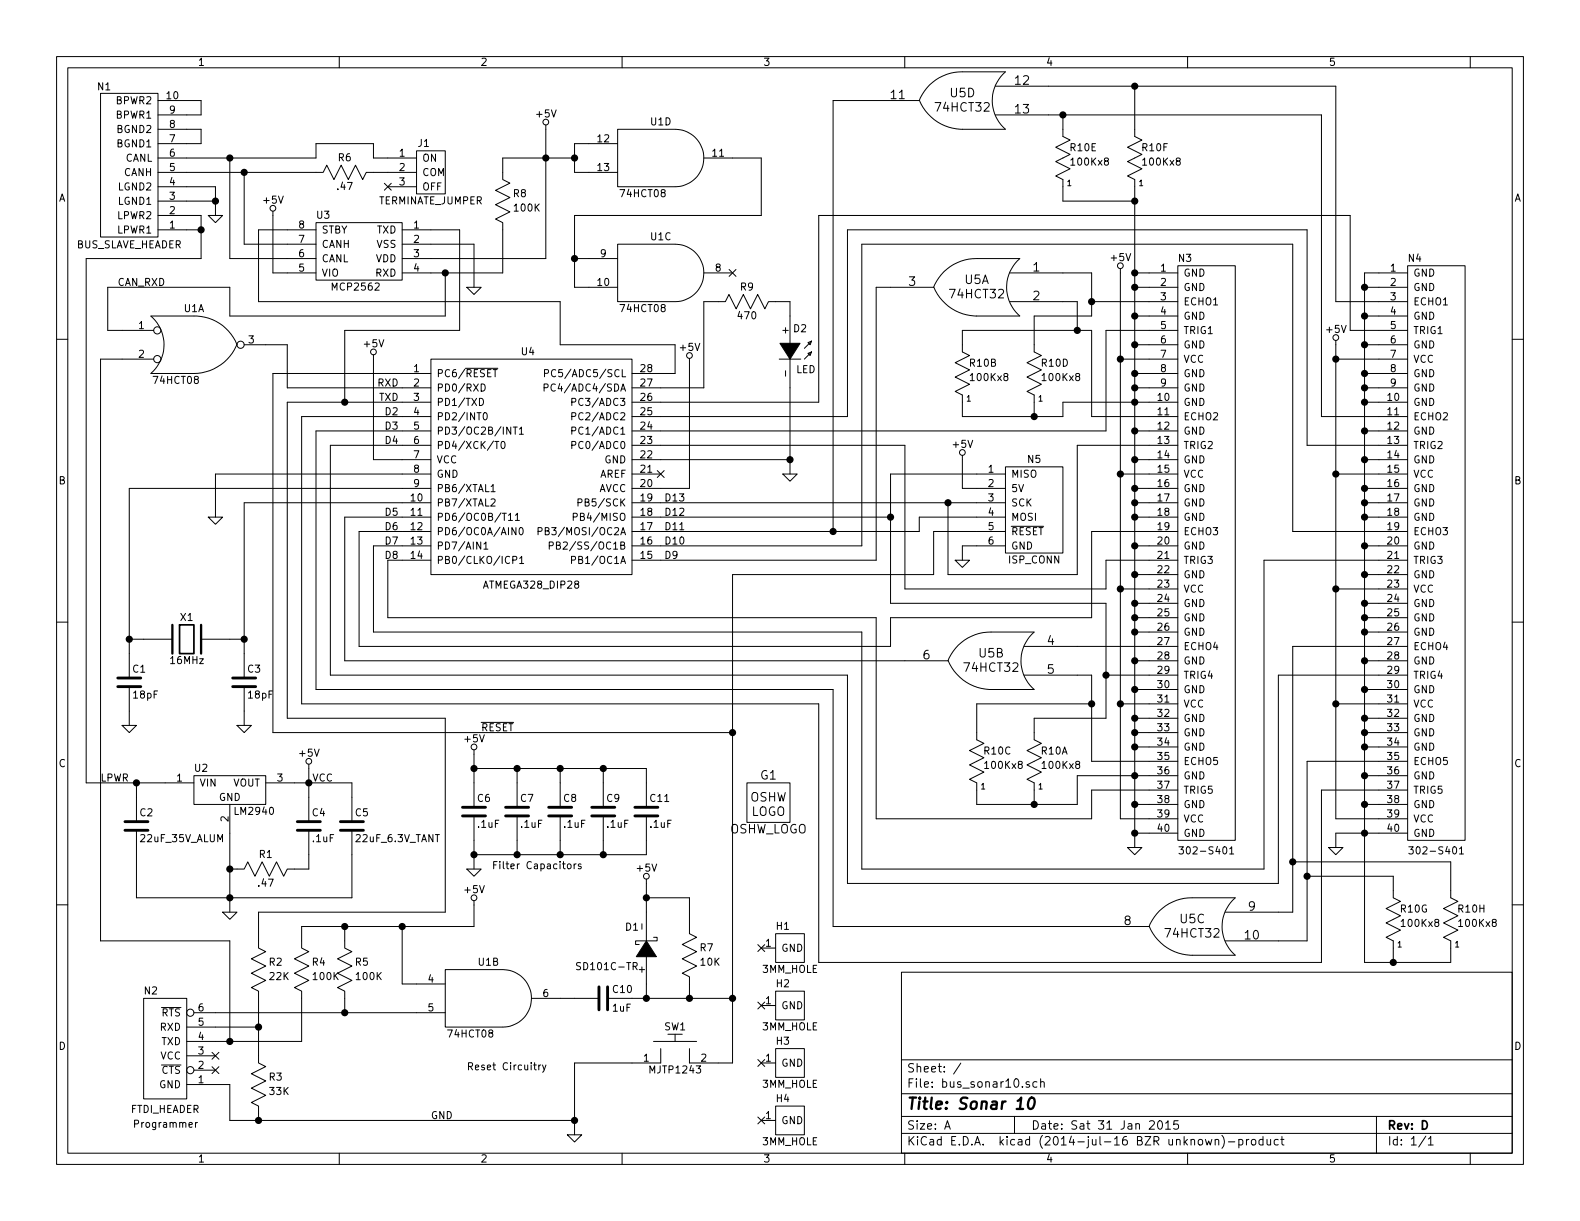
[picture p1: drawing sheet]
EESchema Schematic File Version 2
LIBS:bus_sonar10
LIBS:power
LIBS:device
LIBS:transistors
LIBS:conn
LIBS:linear
LIBS:regul
LIBS:74xx
LIBS:cmos4000
LIBS:adc-dac
LIBS:memory
LIBS:xilinx
LIBS:special
LIBS:microcontrollers
LIBS:dsp
LIBS:microchip
LIBS:analog_switches
LIBS:motorola
LIBS:texas
LIBS:intel
LIBS:audio
LIBS:interface
LIBS:digital-audio
LIBS:philips
LIBS:display
LIBS:cypress
LIBS:siliconi
LIBS:opto
LIBS:atmel
LIBS:contrib
LIBS:valves
LIBS:bus_sonar10-cache
EELAYER 25 0
EELAYER END
$Descr A 11000 8500
encoding utf-8
Sheet 1 1
Title "Sonar 10"
Date "Sat 31 Jan 2015"
Rev "D"
Comp ""
Comment1 ""
Comment2 ""
Comment3 ""
Comment4 ""
$EndDescr
$Comp
L 3MM_HOLE H1
U 1 1
P 5500 6600
F 0 "H1" H 5450 6750 50  0000 C CNN
F 1 "3MM_HOLE" H 5500 6450 50  0000 C CNN
F 2 "bus_sonar10:MountingHole_3mm" H 5500 6600 60  0001 C CNN
F 3 "" H 5500 6600 60  0000 C CNN
	1    5500 6600
	1    0    0    -1  
$EndComp
Text Label 4625 3500 0    50   ~ 0
D13
Text Label 4625 3600 0    50   ~ 0
D12
Text Label 4625 3700 0    50   ~ 0
D11
Text Label 4625 3800 0    50   ~ 0
D10
Text Label 2775 3900 2    50   ~ 0
D8
Text Label 2775 3800 2    50   ~ 0
D7
Text Label 2775 3700 2    50   ~ 0
D6
Text Label 2775 3600 2    50   ~ 0
D5
Text Label 2775 3100 2    50   ~ 0
D4
Text Label 2775 2900 2    50   ~ 0
D2
$Comp
L OSHW_LOGO G1
U 1 1
P 5350 5600
F 0 "G1" H 5350 5800 60  0000 C CNN
F 1 "OSHW_LOGO" H 5350 5425 60  0000 C CNN
F 2 "bus_sonar10:OSHW_LOGO_400mil" H 5350 5600 60  0001 C CNN
F 3 "" H 5350 5600 60  0000 C CNN
	1    5350 5600
	1    0    0    -1  
$EndComp
$Comp
L ATMEGA328_DIP28 U4
U 1 1
P 3700 3250
F 0 "U4" H 3675 4050 50  0000 C CNN
F 1 "ATMEGA328_DIP28" H 3700 2425 50  0000 C CNN
F 2 "bus_sonar10:DIP-28__300" H 3700 3250 60  0001 C CNN
F 3 "" H 3700 3250 60  0000 C CNN
	1    3700 3250
	1    0    0    -1  
$EndComp
$Comp
L BUS_SLAVE_HEADER N1
U 1 1
P 900 1150
F 0 "N1" H 725 600 50  0000 C CNN
F 1 "BUS_SLAVE_HEADER" H 900 1700 50  0000 C CNN
F 2 "bus_sonar10:Pin_Header_Straight_2x05_Shrouded" H 900 1150 60  0001 C CNN
F 3 "" H 900 1150 60  0000 C CNN
	1    900  1150
	1    0    0    1   
$EndComp
$Comp
L MCP2562 U3
U 1 1
P 2500 1800
F 0 "U3" H 2250 2100 50  0000 C CNN
F 1 "MCP2562" H 2475 1600 50  0000 C CNN
F 2 "bus_sonar10:DIP-8__300" H 2550 1800 60  0001 C CNN
F 3 "" H 2550 1800 60  0000 C CNN
	1    2500 1800
	1    0    0    -1  
$EndComp
$Comp
L SCHOTTKY_DIODE_VERT D1
U 1 1
P 4500 6600
F 0 "D1" H 4600 6450 50  0000 C CNN
F 1 "SD101C-TR" H 4775 6725 50  0000 C CNN
F 2 "bus_sonar10:Diode_DO-41_SOD81_Horizontal_RM10" H 4500 6600 60  0001 C CNN
F 3 "" H 4500 6600 60  0000 C CNN
	1    4500 6600
	-1   0    0    1   
$EndComp
$Comp
L TERMINATE_JUMPER J1
U 1 1
P 3000 1200
F 0 "J1" H 3050 1400 50  0000 C CNN
F 1 "TERMINATE_JUMPER" H 3000 1000 50  0000 C CNN
F 2 "bus_sonar10:Pin_Header_Straight_1x03" H 3000 1200 60  0001 C CNN
F 3 "" H 3000 1200 60  0000 C CNN
	1    3000 1200
	-1   0    0    -1  
$EndComp
$Comp
L FTDI_HEADER N2
U 1 1
P 1150 7500
F 0 "N2" H 1050 8100 50  0000 C CNN
F 1 "FTDI_HEADER" H 1150 7275 50  0000 C CNN
F 2 "bus_sonar10:Pin_Header_Straight_1x06" H 1150 7500 60  0001 C CNN
F 3 "" H 1150 7500 60  0000 C CNN
	1    1150 7500
	1    0    0    -1  
$EndComp
$Comp
L R_HORIZ R6
U 1 1
P 2400 1200
F 0 "R6" H 2400 1300 50  0000 C CNN
F 1 ".47" H 2400 1100 50  0000 C CNN
F 2 "bus_sonar10:Resistor_Horizontal_400" H 2425 1200 60  0001 C CNN
F 3 "" H 2425 1200 60  0000 C CNN
	1    2400 1200
	1    0    0    -1  
$EndComp
NoConn ~ 2700 1300
$Comp
L 74X08 U1
U 1 2
P 1350 2400
F 0 "U1" H 1350 2650 50  0000 C CNN
F 1 "74HCT08" H 1225 2150 50  0000 C CNN
F 2 "bus_sonar10:DIP-14__300" H 1350 2400 60  0001 C CNN
F 3 "" H 1350 2400 60  0000 C CNN
	1    1350 2400
	1    0    0    -1  
$EndComp
$Comp
L VOLTAGE_REGULATOR U2
U 1 1
P 1600 5500
F 0 "U2" H 1400 5650 50  0000 C CNN
F 1 "LM2940" H 1625 5350 50  0000 L CNN
F 2 "bus_sonar10:TO-220_Neutral123_Horizontal_LargePads" H 1600 5550 60  0001 C CNN
F 3 "" H 1600 5550 60  0000 C CNN
	1    1600 5500
	1    0    0    -1  
$EndComp
$Comp
L C_VERT C2
U 1 1
P 950 5750
F 0 "C2" H 970 5840 50  0000 L CNN
F 1 "22uF_35V_ALUM" H 970 5660 50  0000 L CNN
F 2 "bus_sonar10:Capacitor4x3RM2-5_RevB" H 988 5600 30  0001 C CNN
F 3 "" H 950 5750 60  0000 C CNN
	1    950  5750
	1    0    0    -1  
$EndComp
$Comp
L R_HORIZ R1
U 1 1
P 1850 6050
F 0 "R1" H 1850 6150 50  0000 C CNN
F 1 ".47" H 1850 5950 50  0000 C CNN
F 2 "bus_sonar10:Resistor_Horizontal_400" H 1875 6050 60  0001 C CNN
F 3 "" H 1875 6050 60  0000 C CNN
	1    1850 6050
	1    0    0    -1  
$EndComp
$Comp
L C_VERT C4
U 1 1
P 2150 5750
F 0 "C4" H 2170 5840 50  0000 L CNN
F 1 ".1uF" H 2170 5660 50  0000 L CNN
F 2 "bus_sonar10:Capacitor3MMDiscRM2.5" H 2188 5600 30  0001 C CNN
F 3 "" H 2150 5750 60  0000 C CNN
	1    2150 5750
	1    0    0    -1  
$EndComp
$Comp
L C_VERT C5
U 1 1
P 2450 5750
F 0 "C5" H 2470 5840 50  0000 L CNN
F 1 "22uF_6.3V_TANT" H 2470 5660 50  0000 L CNN
F 2 "bus_sonar10:Capacitor4x3RM2-5_RevB" H 2488 5600 30  0001 C CNN
F 3 "" H 2450 5750 60  0000 C CNN
	1    2450 5750
	1    0    0    -1  
$EndComp
$Comp
L CRYSTAL X1
U 1 1
P 1300 4450
F 0 "X1" H 1300 4600 50  0000 C CNN
F 1 "16MHz" H 1300 4300 50  0000 C CNN
F 2 "bus_sonar10:Crystal_HC49-U_Vertical" H 1300 4450 60  0001 C CNN
F 3 "" H 1300 4450 60  0000 C CNN
	1    1300 4450
	1    0    0    -1  
$EndComp
$Comp
L C_VERT C1
U 1 1
P 900 4750
F 0 "C1" H 920 4840 50  0000 L CNN
F 1 "18pF" H 920 4660 50  0000 L CNN
F 2 "bus_sonar10:Capacitor3MMDiscRM2.5" H 938 4600 30  0001 C CNN
F 3 "" H 900 4750 60  0000 C CNN
	1    900  4750
	1    0    0    -1  
$EndComp
$Comp
L C_VERT C3
U 1 1
P 1700 4750
F 0 "C3" H 1720 4840 50  0000 L CNN
F 1 "18pF" H 1720 4660 50  0000 L CNN
F 2 "bus_sonar10:Capacitor3MMDiscRM2.5" H 1738 4600 30  0001 C CNN
F 3 "" H 1700 4750 60  0000 C CNN
	1    1700 4750
	1    0    0    -1  
$EndComp
$Comp
L R_VERT R2
U 1 1
P 1800 6750
F 0 "R2" H 1870 6800 50  0000 L CNN
F 1 "22K" H 1870 6700 50  0000 L CNN
F 2 "bus_sonar10:Resistor_Horizontal_400" H 1800 6800 60  0001 C CNN
F 3 "" H 1800 6800 60  0000 C CNN
	1    1800 6750
	1    0    0    -1  
$EndComp
$Comp
L R_VERT R4
U 1 1
P 2100 6750
F 0 "R4" H 2170 6800 50  0000 L CNN
F 1 "100K" H 2170 6700 50  0000 L CNN
F 2 "bus_sonar10:Resistor_Horizontal_400" H 2100 6800 60  0001 C CNN
F 3 "" H 2100 6800 60  0000 C CNN
	1    2100 6750
	1    0    0    -1  
$EndComp
$Comp
L R_VERT R5
U 1 1
P 2400 6750
F 0 "R5" H 2470 6800 50  0000 L CNN
F 1 "100K" H 2470 6700 50  0000 L CNN
F 2 "bus_sonar10:Resistor_Horizontal_400" H 2400 6800 60  0001 C CNN
F 3 "" H 2400 6800 60  0000 C CNN
	1    2400 6750
	1    0    0    -1  
$EndComp
NoConn ~ 1500 7350
NoConn ~ 1500 7450
$Comp
L 74X08 U1
U 2 1
P 3400 6950
F 0 "U1" H 3400 7200 50  0000 C CNN
F 1 "74HCT08" H 3275 6700 50  0000 C CNN
F 2 "bus_sonar10:DIP-14__300" H 3400 6950 60  0001 C CNN
F 3 "" H 3400 6950 60  0000 C CNN
	2    3400 6950
	1    0    0    -1  
$EndComp
$Comp
L C_HORIZ C10
U 1 1
P 4200 6950
F 0 "C10" H 4260 7010 50  0000 L CNN
F 1 "1uF" H 4260 6880 50  0000 L CNN
F 2 "bus_sonar10:Capacitor3MMDiscRM2.5" H 4238 6800 30  0001 C CNN
F 3 "" H 4200 6950 60  0000 C CNN
	1    4200 6950
	1    0    0    -1  
$EndComp
$Comp
L R_VERT R7
U 1 1
P 4800 6650
F 0 "R7" H 4870 6700 50  0000 L CNN
F 1 "10K" H 4870 6600 50  0000 L CNN
F 2 "bus_sonar10:Resistor_Horizontal_400" H 4800 6700 60  0001 C CNN
F 3 "" H 4800 6700 60  0000 C CNN
	1    4800 6650
	1    0    0    -1  
$EndComp
$Comp
L 2_LEAD_PUSH_BUTTON SW1
U 1 1
P 4700 7400
F 0 "SW1" H 4700 7650 50  0000 C CNN
F 1 "MJTP1243" H 4700 7350 50  0000 C CNN
F 2 "bus_sonar10:Button_6.5MM" H 4700 7400 60  0001 C CNN
F 3 "" H 4700 7400 60  0000 C CNN
	1    4700 7400
	1    0    0    -1  
$EndComp
$Comp
L 3MM_HOLE H2
U 1 1
P 5500 7000
F 0 "H2" H 5450 7150 50  0000 C CNN
F 1 "3MM_HOLE" H 5500 6850 50  0000 C CNN
F 2 "bus_sonar10:MountingHole_3mm" H 5500 7000 60  0001 C CNN
F 3 "" H 5500 7000 60  0000 C CNN
	1    5500 7000
	1    0    0    -1  
$EndComp
$Comp
L 3MM_HOLE H3
U 1 1
P 5500 7400
F 0 "H3" H 5450 7550 50  0000 C CNN
F 1 "3MM_HOLE" H 5500 7250 50  0000 C CNN
F 2 "bus_sonar10:MountingHole_3mm" H 5500 7400 60  0001 C CNN
F 3 "" H 5500 7400 60  0000 C CNN
	1    5500 7400
	1    0    0    -1  
$EndComp
$Comp
L 3MM_HOLE H4
U 1 1
P 5500 7800
F 0 "H4" H 5450 7950 50  0000 C CNN
F 1 "3MM_HOLE" H 5500 7650 50  0000 C CNN
F 2 "bus_sonar10:MountingHole_3mm" H 5500 7800 60  0001 C CNN
F 3 "" H 5500 7800 60  0000 C CNN
	1    5500 7800
	1    0    0    -1  
$EndComp
Text Label 2175 5450 0    50   ~ 0
VCC
$Comp
L +5V #PWR01
U 1 1
P 2150 5350
F 0 "#PWR01" H 2150 5440 20  0001 C CNN
F 1 "+5V" H 2150 5455 50  0000 C CNN
F 2 "" H 2150 5350 60  0000 C CNN
F 3 "" H 2150 5350 60  0000 C CNN
	1    2150 5350
	1    0    0    -1  
$EndComp
$Comp
L GND #PWR02
U 1 1
P 1600 6350
F 0 "#PWR02" H 1600 6350 30  0001 C CNN
F 1 "GND" H 1600 6280 30  0001 C CNN
F 2 "" H 1600 6350 60  0000 C CNN
F 3 "" H 1600 6350 60  0000 C CNN
	1    1600 6350
	1    0    0    -1  
$EndComp
$Comp
L GND #PWR03
U 1 1
P 1500 1500
F 0 "#PWR03" H 1500 1500 30  0001 C CNN
F 1 "GND" H 1500 1430 30  0001 C CNN
F 2 "" H 1500 1500 60  0000 C CNN
F 3 "" H 1500 1500 60  0000 C CNN
	1    1500 1500
	1    0    0    -1  
$EndComp
$Comp
L +5V #PWR04
U 1 1
P 4500 6150
F 0 "#PWR04" H 4500 6240 20  0001 C CNN
F 1 "+5V" H 4500 6255 50  0000 C CNN
F 2 "" H 4500 6150 60  0000 C CNN
F 3 "" H 4500 6150 60  0000 C CNN
	1    4500 6150
	1    0    0    -1  
$EndComp
$Comp
L +5V #PWR05
U 1 1
P 3300 6300
F 0 "#PWR05" H 3300 6390 20  0001 C CNN
F 1 "+5V" H 3300 6405 50  0000 C CNN
F 2 "" H 3300 6300 60  0000 C CNN
F 3 "" H 3300 6300 60  0000 C CNN
	1    3300 6300
	1    0    0    -1  
$EndComp
$Comp
L GND #PWR06
U 1 1
P 4000 7900
F 0 "#PWR06" H 4000 7900 30  0001 C CNN
F 1 "GND" H 4000 7830 30  0001 C CNN
F 2 "" H 4000 7900 60  0000 C CNN
F 3 "" H 4000 7900 60  0000 C CNN
	1    4000 7900
	1    0    0    -1  
$EndComp
$Comp
L GND #PWR07
U 1 1
P 1700 5050
F 0 "#PWR07" H 1700 5050 30  0001 C CNN
F 1 "GND" H 1700 4980 30  0001 C CNN
F 2 "" H 1700 5050 60  0000 C CNN
F 3 "" H 1700 5050 60  0000 C CNN
	1    1700 5050
	1    0    0    -1  
$EndComp
$Comp
L +5V #PWR08
U 1 1
P 4800 2525
F 0 "#PWR08" H 4800 2615 20  0001 C CNN
F 1 "+5V" H 4800 2630 50  0000 C CNN
F 2 "" H 4800 2525 60  0000 C CNN
F 3 "" H 4800 2525 60  0000 C CNN
	1    4800 2525
	1    0    0    -1  
$EndComp
$Comp
L GND #PWR09
U 1 1
P 5500 3300
F 0 "#PWR09" H 5500 3300 30  0001 C CNN
F 1 "GND" H 5500 3230 30  0001 C CNN
F 2 "" H 5500 3300 60  0000 C CNN
F 3 "" H 5500 3300 60  0000 C CNN
	1    5500 3300
	1    0    0    -1  
$EndComp
$Comp
L GND #PWR010
U 1 1
P 900 5050
F 0 "#PWR010" H 900 5050 30  0001 C CNN
F 1 "GND" H 900 4980 30  0001 C CNN
F 2 "" H 900 5050 60  0000 C CNN
F 3 "" H 900 5050 60  0000 C CNN
	1    900  5050
	1    0    0    -1  
$EndComp
$Comp
L +5V #PWR011
U 1 1
P 2600 2500
F 0 "#PWR011" H 2600 2590 20  0001 C CNN
F 1 "+5V" H 2600 2605 50  0000 C CNN
F 2 "" H 2600 2500 60  0000 C CNN
F 3 "" H 2600 2500 60  0000 C CNN
	1    2600 2500
	1    0    0    -1  
$EndComp
$Comp
L +5V #PWR012
U 1 1
P 3800 900
F 0 "#PWR012" H 3800 990 20  0001 C CNN
F 1 "+5V" H 3800 1005 50  0000 C CNN
F 2 "" H 3800 900 60  0000 C CNN
F 3 "" H 3800 900 60  0000 C CNN
	1    3800 900 
	1    0    0    -1  
$EndComp
$Comp
L GND #PWR013
U 1 1
P 3300 2000
F 0 "#PWR013" H 3300 2000 30  0001 C CNN
F 1 "GND" H 3300 1930 30  0001 C CNN
F 2 "" H 3300 2000 60  0000 C CNN
F 3 "" H 3300 2000 60  0000 C CNN
	1    3300 2000
	1    0    0    -1  
$EndComp
$Comp
L +5V #PWR014
U 1 1
P 1900 1500
F 0 "#PWR014" H 1900 1590 20  0001 C CNN
F 1 "+5V" H 1900 1605 50  0000 C CNN
F 2 "" H 1900 1500 60  0000 C CNN
F 3 "" H 1900 1500 60  0000 C CNN
	1    1900 1500
	1    0    0    -1  
$EndComp
Text Label 3350 5100 0    50   ~ 0
~RESET
Text Label 3000 7800 0    50   ~ 0
GND
Text Label 2775 2700 2    50   ~ 0
RXD
Text Label 2775 2800 2    50   ~ 0
TXD
$Comp
L C_VERT C6
U 1 1
P 3300 5650
F 0 "C6" H 3320 5740 50  0000 L CNN
F 1 ".1uF" H 3320 5560 50  0000 L CNN
F 2 "bus_sonar10:Capacitor3MMDiscRM2.5" H 3338 5500 30  0001 C CNN
F 3 "" H 3300 5650 60  0000 C CNN
	1    3300 5650
	1    0    0    -1  
$EndComp
$Comp
L C_VERT C7
U 1 1
P 3600 5650
F 0 "C7" H 3620 5740 50  0000 L CNN
F 1 ".1uF" H 3620 5560 50  0000 L CNN
F 2 "bus_sonar10:Capacitor3MMDiscRM2.5" H 3638 5500 30  0001 C CNN
F 3 "" H 3600 5650 60  0000 C CNN
	1    3600 5650
	1    0    0    -1  
$EndComp
$Comp
L C_VERT C8
U 1 1
P 3900 5650
F 0 "C8" H 3920 5740 50  0000 L CNN
F 1 ".1uF" H 3920 5560 50  0000 L CNN
F 2 "bus_sonar10:Capacitor3MMDiscRM2.5" H 3938 5500 30  0001 C CNN
F 3 "" H 3900 5650 60  0000 C CNN
	1    3900 5650
	1    0    0    -1  
$EndComp
$Comp
L C_VERT C9
U 1 1
P 4200 5650
F 0 "C9" H 4220 5740 50  0000 L CNN
F 1 ".1uF" H 4220 5560 50  0000 L CNN
F 2 "bus_sonar10:Capacitor3MMDiscRM2.5" H 4238 5500 30  0001 C CNN
F 3 "" H 4200 5650 60  0000 C CNN
	1    4200 5650
	1    0    0    -1  
$EndComp
$Comp
L +5V #PWR015
U 1 1
P 3300 5250
F 0 "#PWR015" H 3300 5340 20  0001 C CNN
F 1 "+5V" H 3300 5355 50  0000 C CNN
F 2 "" H 3300 5250 60  0000 C CNN
F 3 "" H 3300 5250 60  0000 C CNN
	1    3300 5250
	1    0    0    -1  
$EndComp
$Comp
L GND #PWR016
U 1 1
P 3300 6050
F 0 "#PWR016" H 3300 6050 30  0001 C CNN
F 1 "GND" H 3300 5980 30  0001 C CNN
F 2 "" H 3300 6050 60  0000 C CNN
F 3 "" H 3300 6050 60  0000 C CNN
	1    3300 6050
	1    0    0    -1  
$EndComp
Text Notes 3425 6050 0    50   ~ 0
Filter Capacitors
Text Notes 3250 7450 0    50   ~ 0
Reset Circuitry
Text Notes 925  7850 0    50   ~ 0
Programmer
Text Label 700  5450 0    50   ~ 0
LPWR
Text Label 2775 3000 2    50   ~ 0
D3
$Comp
L GND #PWR017
U 1 1
P 1500 3600
F 0 "#PWR017" H 1500 3600 30  0001 C CNN
F 1 "GND" H 1500 3530 30  0001 C CNN
F 2 "" H 1500 3600 60  0000 C CNN
F 3 "" H 1500 3600 60  0000 C CNN
	1    1500 3600
	1    0    0    -1  
$EndComp
Text Label 4625 3900 0    50   ~ 0
D9
$Comp
L SONAR_40_CONNECTOR N3
U 1 1
P 8400 3850
F 0 "N3" H 8250 5900 50  0000 C CNN
F 1 "302-S401" H 8400 1775 50  0000 C CNN
F 2 "bus_sonar10:Pin_Header_Straight_2x20_Shrouded" H 8350 4250 60  0001 C CNN
F 3 "" H 8350 4250 60  0000 C CNN
	1    8400 3850
	1    0    0    -1  
$EndComp
$Comp
L SONAR_40_CONNECTOR N4
U 1 1
P 10000 3850
F 0 "N4" H 9850 5900 50  0000 C CNN
F 1 "302-S401" H 10000 1775 50  0000 C CNN
F 2 "bus_sonar10:Pin_Header_Straight_2x20_Shrouded" H 9950 4250 60  0001 C CNN
F 3 "" H 9950 4250 60  0000 C CNN
	1    10000 3850
	1    0    0    -1  
$EndComp
$Comp
L 74LS32 U5
U 3 1
P 8300 6450
F 0 "U5" H 8300 6500 60  0000 C CNN
F 1 "74HCT32" H 8300 6400 60  0000 C CNN
F 2 "bus_sonar10:DIP-14__300" H 8300 6450 60  0001 C CNN
F 3 "" H 8300 6450 60  0000 C CNN
	3    8300 6450
	-1   0    0    -1  
$EndComp
$Comp
L 74LS32 U5
U 1 1
P 6800 2000
F 0 "U5" H 6800 2050 60  0000 C CNN
F 1 "74HCT32" H 6800 1950 60  0000 C CNN
F 2 "bus_sonar10:DIP-14__300" H 6800 2000 60  0001 C CNN
F 3 "" H 6800 2000 60  0000 C CNN
	1    6800 2000
	-1   0    0    -1  
$EndComp
$Comp
L 74LS32 U5
U 4 1
P 6700 700
F 0 "U5" H 6700 750 60  0000 C CNN
F 1 "74HCT32" H 6700 650 60  0000 C CNN
F 2 "bus_sonar10:DIP-14__300" H 6700 700 60  0001 C CNN
F 3 "" H 6700 700 60  0000 C CNN
	4    6700 700 
	-1   0    0    -1  
$EndComp
$Comp
L GND #PWR018
U 1 1
P 9300 5900
F 0 "#PWR018" H 9300 5900 30  0001 C CNN
F 1 "GND" H 9300 5830 30  0001 C CNN
F 2 "" H 9300 5900 60  0000 C CNN
F 3 "" H 9300 5900 60  0000 C CNN
	1    9300 5900
	1    0    0    -1  
$EndComp
$Comp
L GND #PWR019
U 1 1
P 7900 5900
F 0 "#PWR019" H 7900 5900 30  0001 C CNN
F 1 "GND" H 7900 5830 30  0001 C CNN
F 2 "" H 7900 5900 60  0000 C CNN
F 3 "" H 7900 5900 60  0000 C CNN
	1    7900 5900
	1    0    0    -1  
$EndComp
NoConn ~ 4600 3300
$Comp
L +5V #PWR020
U 1 1
P 7800 1900
F 0 "#PWR020" H 7800 1990 20  0001 C CNN
F 1 "+5V" H 7800 2005 50  0000 C CNN
F 2 "" H 7800 1900 60  0000 C CNN
F 3 "" H 7800 1900 60  0000 C CNN
	1    7800 1900
	1    0    0    -1  
$EndComp
$Comp
L +5V #PWR021
U 1 1
P 9300 2400
F 0 "#PWR021" H 9300 2490 20  0001 C CNN
F 1 "+5V" H 9300 2505 50  0000 C CNN
F 2 "" H 9300 2400 60  0000 C CNN
F 3 "" H 9300 2400 60  0000 C CNN
	1    9300 2400
	1    0    0    -1  
$EndComp
$Comp
L R_VERT R3
U 1 1
P 1800 7550
F 0 "R3" H 1870 7600 50  0000 L CNN
F 1 "33K" H 1870 7500 50  0000 L CNN
F 2 "bus_sonar10:Resistor_Horizontal_400" H 1800 7600 60  0001 C CNN
F 3 "" H 1800 7600 60  0000 C CNN
	1    1800 7550
	1    0    0    -1  
$EndComp
$Comp
L C_VERT C11
U 1 1
P 4500 5650
F 0 "C11" H 4520 5740 50  0000 L CNN
F 1 ".1uF" H 4520 5560 50  0000 L CNN
F 2 "bus_sonar10:Capacitor3MMDiscRM2.5" H 4538 5500 30  0001 C CNN
F 3 "" H 4500 5650 60  0000 C CNN
	1    4500 5650
	1    0    0    -1  
$EndComp
$Comp
L R_VERT R8
U 1 1
P 3500 1400
F 0 "R8" H 3570 1450 50  0000 L CNN
F 1 "100K" H 3570 1350 50  0000 L CNN
F 2 "bus_sonar10:Resistor_Horizontal_400" H 3500 1450 60  0001 C CNN
F 3 "" H 3500 1450 60  0000 C CNN
	1    3500 1400
	1    0    0    -1  
$EndComp
$Comp
L 74X08 U1
U 4 1
P 4600 1100
F 0 "U1" H 4600 1350 50  0000 C CNN
F 1 "74HCT08" H 4475 850 50  0000 C CNN
F 2 "bus_sonar10:DIP-14__300" H 4600 1100 60  0001 C CNN
F 3 "" H 4600 1100 60  0000 C CNN
	4    4600 1100
	1    0    0    -1  
$EndComp
$Comp
L 74X08 U1
U 3 1
P 4600 1900
F 0 "U1" H 4600 2150 50  0000 C CNN
F 1 "74HCT08" H 4475 1650 50  0000 C CNN
F 2 "bus_sonar10:DIP-14__300" H 4600 1900 60  0001 C CNN
F 3 "" H 4600 1900 60  0000 C CNN
	3    4600 1900
	1    0    0    -1  
$EndComp
NoConn ~ 5100 1900
$Comp
L R_HORIZ R9
U 1 1
P 5200 2100
F 0 "R9" H 5200 2200 50  0000 C CNN
F 1 "470" H 5200 2000 50  0000 C CNN
F 2 "bus_sonar10:Resistor_Horizontal_400" H 5225 2100 60  0001 C CNN
F 3 "" H 5225 2100 60  0000 C CNN
	1    5200 2100
	1    0    0    -1  
$EndComp
$Comp
L LED D2
U 1 1
P 5500 2450
F 0 "D2" H 5570 2610 50  0000 C CNN
F 1 "LED" H 5610 2325 50  0000 C CNN
F 2 "bus_sonar10:T1_LED" H 5500 2450 60  0001 C CNN
F 3 "" H 5500 2450 60  0000 C CNN
	1    5500 2450
	1    0    0    -1  
$EndComp
Text Label 1150 2000 2    50   ~ 0
CAN_RXD
$Comp
L R_VERT_SIP9 R10
U 7 1
P 9700 6400
F 0 "R10" H 9745 6470 50  0000 L CNN
F 1 "100Kx8" H 9745 6370 50  0000 L CNN
F 2 "bus_sonar10:Pin_Header_Straight_1x09" H 9700 6400 50  0001 C CNN
F 3 "" H 9700 6400 50  0000 C CNN
	7    9700 6400
	1    0    0    -1  
$EndComp
$Comp
L R_VERT_SIP9 R10
U 8 1
P 10100 6400
F 0 "R10" H 10145 6470 50  0000 L CNN
F 1 "100Kx8" H 10145 6370 50  0000 L CNN
F 2 "bus_sonar10:Pin_Header_Straight_1x09" H 10100 6400 50  0001 C CNN
F 3 "" H 10100 6400 50  0000 C CNN
	8    10100 6400
	1    0    0    -1  
$EndComp
$Comp
L R_VERT_SIP9 R10
U 1 1
P 7200 5300
F 0 "R10" H 7245 5370 50  0000 L CNN
F 1 "100Kx8" H 7245 5270 50  0000 L CNN
F 2 "bus_sonar10:Pin_Header_Straight_1x09" H 7200 5300 50  0001 C CNN
F 3 "" H 7200 5300 50  0000 C CNN
	1    7200 5300
	1    0    0    -1  
$EndComp
$Comp
L R_VERT_SIP9 R10
U 3 1
P 6800 5300
F 0 "R10" H 6845 5370 50  0000 L CNN
F 1 "100Kx8" H 6845 5270 50  0000 L CNN
F 2 "bus_sonar10:Pin_Header_Straight_1x09" H 6800 5300 50  0001 C CNN
F 3 "" H 6800 5300 50  0000 C CNN
	3    6800 5300
	1    0    0    -1  
$EndComp
$Comp
L R_VERT_SIP9 R10
U 5 1
P 7400 1100
F 0 "R10" H 7445 1170 50  0000 L CNN
F 1 "100Kx8" H 7445 1070 50  0000 L CNN
F 2 "bus_sonar10:Pin_Header_Straight_1x09" H 7400 1100 50  0001 C CNN
F 3 "" H 7400 1100 50  0000 C CNN
	5    7400 1100
	1    0    0    -1  
$EndComp
$Comp
L R_VERT_SIP9 R10
U 6 1
P 7900 1100
F 0 "R10" H 7945 1170 50  0000 L CNN
F 1 "100Kx8" H 7945 1070 50  0000 L CNN
F 2 "bus_sonar10:Pin_Header_Straight_1x09" H 7900 1100 50  0001 C CNN
F 3 "" H 7900 1100 50  0000 C CNN
	6    7900 1100
	1    0    0    -1  
$EndComp
$Comp
L R_VERT_SIP9 R10
U 2 1
P 6700 2600
F 0 "R10" H 6745 2670 50  0000 L CNN
F 1 "100Kx8" H 6745 2570 50  0000 L CNN
F 2 "bus_sonar10:Pin_Header_Straight_1x09" H 6700 2600 50  0001 C CNN
F 3 "" H 6700 2600 50  0000 C CNN
	2    6700 2600
	1    0    0    -1  
$EndComp
$Comp
L R_VERT_SIP9 R10
U 4 1
P 7200 2600
F 0 "R10" H 7245 2670 50  0000 L CNN
F 1 "100Kx8" H 7245 2570 50  0000 L CNN
F 2 "bus_sonar10:Pin_Header_Straight_1x09" H 7200 2600 50  0001 C CNN
F 3 "" H 7200 2600 50  0000 C CNN
	4    7200 2600
	1    0    0    -1  
$EndComp
Connection ~ 950  5450
Wire Wire Line
	600  5450 1150 5450
Wire Wire Line
	950  5550 950  5450
Wire Wire Line
	950  6250 950  5950
Connection ~ 1600 6050
Wire Wire Line
	2450 6250 2450 5950
Wire Wire Line
	1600 5800 1600 6350
Wire Wire Line
	1600 6050 1650 6050
Wire Wire Line
	2150 6050 2150 5950
Wire Wire Line
	2050 6050 2150 6050
Connection ~ 2150 5450
Wire Wire Line
	2450 5450 2450 5550
Wire Wire Line
	2000 2400 1850 2400
Wire Wire Line
	2000 2700 2000 2400
Wire Wire Line
	2800 2700 2000 2700
Wire Wire Line
	750  2300 850  2300
Wire Wire Line
	2200 3000 2800 3000
Wire Wire Line
	2200 4800 2200 3000
Wire Wire Line
	7700 3000 4600 3000
Wire Wire Line
	2600 3800 2600 4400
Wire Wire Line
	2800 3800 2600 3800
Wire Wire Line
	2000 2800 2800 2800
Connection ~ 1400 1600
Wire Wire Line
	600  1800 600  5450
Wire Wire Line
	1400 1800 600  1800
Wire Wire Line
	2700 3900 2800 3900
Wire Wire Line
	2700 4300 2700 3900
Wire Wire Line
	2700 4300 6100 4300
Connection ~ 1500 1400
Wire Wire Line
	2000 1900 1900 1900
Wire Wire Line
	3800 1800 3000 1800
Wire Wire Line
	3800 900  3800 1800
Wire Wire Line
	3300 1700 3000 1700
Connection ~ 1600 1100
Wire Wire Line
	1600 1800 1600 1100
Wire Wire Line
	2000 1800 1600 1800
Connection ~ 1700 1200
Wire Wire Line
	1700 1200 1700 1700
Wire Wire Line
	1700 1700 2000 1700
Wire Wire Line
	1300 1200 2200 1200
Wire Wire Line
	2700 1200 2600 1200
Wire Wire Line
	2200 1000 2600 1000
Wire Wire Line
	2200 1100 2200 1000
Wire Wire Line
	1300 1100 2200 1100
Wire Wire Line
	1500 1300 1300 1300
Wire Wire Line
	1300 1400 1500 1400
Wire Wire Line
	1400 1500 1300 1500
Wire Wire Line
	1400 1500 1400 1800
Wire Wire Line
	1300 1600 1400 1600
Wire Wire Line
	2800 3500 1700 3500
Wire Wire Line
	1700 3500 1700 4550
Wire Wire Line
	1700 4450 1600 4450
Wire Wire Line
	1000 4450 900  4450
Wire Wire Line
	900  3400 900  4550
Wire Wire Line
	900  3400 2800 3400
Connection ~ 900  4450
Connection ~ 1700 4450
Wire Wire Line
	900  4950 900  5050
Wire Wire Line
	1700 4950 1700 5050
Wire Wire Line
	4600 3200 5500 3200
Wire Wire Line
	4600 3400 4800 3400
Wire Wire Line
	2600 3200 2800 3200
Wire Wire Line
	1600 7250 1600 6550
Wire Wire Line
	1600 6550 700  6550
Wire Wire Line
	700  6550 700  2500
Wire Wire Line
	700  2500 850  2500
Wire Wire Line
	2100 6550 2100 6450
Wire Wire Line
	2400 6550 2400 6450
Connection ~ 2400 6450
Wire Wire Line
	1800 6950 1800 7350
Wire Wire Line
	1800 7750 1800 7800
Connection ~ 1800 7800
Wire Wire Line
	1500 7550 1600 7550
Wire Wire Line
	1600 7550 1600 7800
Wire Wire Line
	1500 7050 2900 7050
Connection ~ 2400 7050
Wire Wire Line
	2800 6850 2900 6850
Wire Wire Line
	2800 2600 1900 2600
Wire Wire Line
	1900 2600 1900 5100
Wire Wire Line
	1900 5100 5100 5100
Wire Wire Line
	2000 2800 2000 5000
Wire Wire Line
	2000 5000 3100 5000
Wire Wire Line
	3100 5000 3100 6350
Wire Wire Line
	3100 6350 1800 6350
Connection ~ 2400 2800
Wire Wire Line
	1800 6350 1800 6550
Wire Wire Line
	1500 7250 2100 7250
Wire Wire Line
	1500 7150 1800 7150
Connection ~ 1800 7150
Connection ~ 1600 7250
Wire Wire Line
	4500 6150 4500 6350
Wire Wire Line
	5100 6950 4400 6950
Wire Wire Line
	4500 6950 4500 6850
Wire Wire Line
	4800 6950 4800 6850
Connection ~ 4500 6950
Wire Wire Line
	4800 6250 4800 6450
Connection ~ 4500 6250
Wire Wire Line
	3900 6950 4000 6950
Wire Wire Line
	5100 4000 5100 7400
Connection ~ 4800 6950
Wire Wire Line
	5100 7400 5000 7400
Connection ~ 5100 6950
Wire Wire Line
	4400 7400 4000 7400
Connection ~ 1600 6250
Wire Wire Line
	1500 1300 1500 1500
Wire Wire Line
	2150 5350 2150 5550
Wire Wire Line
	2050 5450 2450 5450
Wire Wire Line
	950  6250 2450 6250
Wire Wire Line
	4500 6250 4800 6250
Wire Wire Line
	2100 6450 3300 6450
Connection ~ 2800 6450
Wire Wire Line
	4000 7400 4000 7900
Connection ~ 4000 7800
Wire Wire Line
	4800 3400 4800 2525
Wire Wire Line
	5500 2700 5500 3300
Wire Wire Line
	2600 3200 2600 2500
Wire Wire Line
	1900 1900 1900 1500
Wire Wire Line
	3300 2000 3300 1700
Wire Wire Line
	2000 1600 1800 1600
Wire Wire Line
	1800 1600 1800 2100
Wire Wire Line
	3300 5250 3300 5450
Wire Wire Line
	3300 5350 4500 5350
Wire Wire Line
	4200 5350 4200 5450
Connection ~ 3300 5350
Wire Wire Line
	3900 5450 3900 5350
Connection ~ 3900 5350
Wire Wire Line
	3600 5450 3600 5350
Connection ~ 3600 5350
Wire Wire Line
	3300 5850 3300 6050
Wire Wire Line
	3300 5950 4500 5950
Wire Wire Line
	4200 5950 4200 5850
Connection ~ 3300 5950
Wire Wire Line
	3900 5850 3900 5950
Connection ~ 3900 5950
Wire Wire Line
	3600 5850 3600 5950
Connection ~ 3600 5950
Wire Wire Line
	2800 2900 2100 2900
Wire Wire Line
	2100 2900 2100 4900
Wire Wire Line
	2100 4900 5700 4900
Wire Wire Line
	2800 3100 2300 3100
Wire Wire Line
	2300 3100 2300 4700
Wire Wire Line
	2300 4700 5900 4700
Wire Wire Line
	2200 4800 5800 4800
Wire Wire Line
	2800 3700 2500 3700
Wire Wire Line
	2500 3700 2500 4500
Wire Wire Line
	2800 3600 2400 3600
Wire Wire Line
	2400 3600 2400 4600
Wire Wire Line
	2800 3300 1500 3300
Wire Wire Line
	1500 3300 1500 3600
Wire Wire Line
	9600 5300 9100 5300
Wire Wire Line
	9100 5300 9100 6550
Wire Wire Line
	9100 6550 8900 6550
Wire Wire Line
	9600 4500 9000 4500
Wire Wire Line
	9000 4500 9000 6350
Wire Wire Line
	9000 6350 8900 6350
Wire Wire Line
	9600 2100 9300 2100
Wire Wire Line
	9300 600  9300 2100
Wire Wire Line
	7300 600  9300 600 
Wire Wire Line
	9600 2900 9200 2900
Wire Wire Line
	9200 800  9200 2900
Wire Wire Line
	7300 800  9200 800 
Wire Wire Line
	9600 1900 9500 1900
Wire Wire Line
	9300 5800 9600 5800
Wire Wire Line
	9600 2000 9500 2000
Connection ~ 9500 2000
Wire Wire Line
	9500 2200 9600 2200
Connection ~ 9500 2200
Wire Wire Line
	9500 2400 9600 2400
Connection ~ 9500 2400
Wire Wire Line
	9500 2600 9600 2600
Connection ~ 9500 2600
Wire Wire Line
	9500 2700 9600 2700
Connection ~ 9500 2700
Wire Wire Line
	9500 2800 9600 2800
Connection ~ 9500 2800
Wire Wire Line
	9500 3000 9600 3000
Connection ~ 9500 3000
Wire Wire Line
	9500 3200 9600 3200
Connection ~ 9500 3200
Wire Wire Line
	9500 3400 9600 3400
Connection ~ 9500 3400
Wire Wire Line
	9500 3500 9600 3500
Connection ~ 9500 3500
Wire Wire Line
	9500 3600 9600 3600
Connection ~ 9500 3600
Wire Wire Line
	9500 3800 9600 3800
Connection ~ 9500 3800
Wire Wire Line
	9500 4000 9600 4000
Connection ~ 9500 4000
Wire Wire Line
	9500 4200 9600 4200
Connection ~ 9500 4200
Wire Wire Line
	9500 4300 9600 4300
Connection ~ 9500 4300
Wire Wire Line
	9500 4600 9600 4600
Connection ~ 9500 4600
Wire Wire Line
	9500 4800 9600 4800
Connection ~ 9500 4800
Wire Wire Line
	9500 5000 9600 5000
Connection ~ 9500 5000
Wire Wire Line
	9500 5100 9600 5100
Connection ~ 9500 5100
Wire Wire Line
	9500 5200 9600 5200
Connection ~ 9500 5200
Wire Wire Line
	9500 5400 9600 5400
Connection ~ 9500 5400
Wire Wire Line
	9500 5600 9600 5600
Connection ~ 9500 5600
Wire Wire Line
	9300 5700 9600 5700
Wire Wire Line
	9300 2500 9600 2500
Wire Wire Line
	9300 3300 9600 3300
Connection ~ 9300 3300
Wire Wire Line
	9300 4100 9600 4100
Connection ~ 9300 4100
Connection ~ 9300 4900
Wire Wire Line
	9600 2300 9400 2300
Wire Wire Line
	9400 2300 9400 1500
Wire Wire Line
	9400 1500 5700 1500
Wire Wire Line
	9600 3100 9100 3100
Wire Wire Line
	9100 3100 9100 1600
Wire Wire Line
	9100 1600 5900 1600
Wire Wire Line
	9600 3700 9000 3700
Wire Wire Line
	9000 3700 9000 1700
Wire Wire Line
	9600 5500 9200 5500
Wire Wire Line
	9200 6700 5700 6700
Wire Wire Line
	9600 4700 8900 4700
Wire Wire Line
	8900 4700 8900 6150
Wire Wire Line
	8900 6150 5900 6150
Wire Wire Line
	9600 3900 8800 3900
Wire Wire Line
	8800 3900 8800 6050
Wire Wire Line
	8800 6050 6000 6050
Connection ~ 9500 5800
Wire Wire Line
	7900 5800 8000 5800
Wire Wire Line
	7900 1300 7900 5900
Wire Wire Line
	7900 1900 8000 1900
Wire Wire Line
	8000 2000 7900 2000
Connection ~ 7900 2000
Wire Wire Line
	8000 2200 7900 2200
Connection ~ 7900 2200
Wire Wire Line
	8000 2400 7900 2400
Connection ~ 7900 2400
Wire Wire Line
	8000 2600 7900 2600
Connection ~ 7900 2600
Wire Wire Line
	8000 2700 7900 2700
Connection ~ 7900 2700
Wire Wire Line
	7400 2800 8000 2800
Connection ~ 7900 2800
Wire Wire Line
	8000 3000 7900 3000
Connection ~ 7900 3000
Wire Wire Line
	8000 3200 7900 3200
Connection ~ 7900 3200
Wire Wire Line
	8000 3400 7900 3400
Connection ~ 7900 3400
Wire Wire Line
	8000 3500 7900 3500
Connection ~ 7900 3500
Wire Wire Line
	8000 3600 7900 3600
Connection ~ 7900 3600
Wire Wire Line
	8000 3800 7900 3800
Connection ~ 7900 3800
Wire Wire Line
	8000 4000 7900 4000
Connection ~ 7900 4000
Wire Wire Line
	8000 4200 7900 4200
Connection ~ 7900 4200
Wire Wire Line
	8000 4300 7900 4300
Connection ~ 7900 4300
Wire Wire Line
	8000 4400 7900 4400
Connection ~ 7900 4400
Wire Wire Line
	8000 4600 7900 4600
Connection ~ 7900 4600
Wire Wire Line
	8000 4800 7900 4800
Connection ~ 7900 4800
Wire Wire Line
	8000 5000 7900 5000
Connection ~ 7900 5000
Wire Wire Line
	8000 5100 7900 5100
Connection ~ 7900 5100
Wire Wire Line
	8000 5200 7900 5200
Connection ~ 7900 5200
Wire Wire Line
	7500 5400 8000 5400
Connection ~ 7900 5400
Wire Wire Line
	8000 5600 7900 5600
Connection ~ 7900 5600
Wire Wire Line
	7800 5700 8000 5700
Wire Wire Line
	7800 1900 7800 5700
Wire Wire Line
	7800 2500 8000 2500
Wire Wire Line
	8000 3300 7800 3300
Connection ~ 7800 3300
Wire Wire Line
	8000 4100 7800 4100
Connection ~ 7800 4100
Wire Wire Line
	8000 4900 7800 4900
Connection ~ 7800 4900
Connection ~ 7900 5800
Wire Wire Line
	6100 700  5800 700 
Wire Wire Line
	6200 3600 4600 3600
Wire Wire Line
	9000 1700 6000 1700
Wire Wire Line
	5800 6450 7700 6450
Wire Wire Line
	5800 4800 5800 6450
Wire Wire Line
	7600 2900 8000 2900
Wire Wire Line
	7500 2100 7500 2300
Wire Wire Line
	7500 2100 7400 2100
Wire Wire Line
	6200 2000 6100 2000
Wire Wire Line
	6100 2000 6100 3900
Wire Wire Line
	8000 4500 7500 4500
Wire Wire Line
	7500 4700 7600 4700
Wire Wire Line
	7600 4700 7600 5300
Wire Wire Line
	7600 5300 8000 5300
Wire Wire Line
	2400 4600 6300 4600
Wire Wire Line
	7600 4300 7600 3700
Wire Wire Line
	7600 3700 8000 3700
Wire Wire Line
	5700 6700 5700 4900
Wire Wire Line
	5900 6150 5900 4700
Wire Wire Line
	6100 4300 6100 5700
Wire Wire Line
	8000 4700 7700 4700
Wire Wire Line
	8000 3100 7500 3100
Wire Wire Line
	7500 3100 7500 4000
Wire Wire Line
	8000 2300 7700 2300
Wire Wire Line
	7700 2300 7700 3000
Wire Wire Line
	4600 2900 5900 2900
Connection ~ 7800 2500
Wire Wire Line
	9300 2400 9300 5700
Wire Wire Line
	9500 4400 9600 4400
Connection ~ 9500 4400
Wire Wire Line
	7700 4200 7700 5000
Wire Wire Line
	6200 4200 7700 4200
Wire Wire Line
	6200 3300 6200 4200
Wire Wire Line
	6100 3900 4600 3900
Wire Wire Line
	6000 1700 6000 3800
Wire Wire Line
	6000 3800 4600 3800
Wire Wire Line
	5800 700  5800 3700
Wire Wire Line
	4600 3700 6400 3700
Wire Wire Line
	6000 6050 6000 4400
Wire Wire Line
	6000 4400 2600 4400
Wire Wire Line
	6300 4100 6300 3100
Wire Wire Line
	6300 3100 4600 3100
Wire Wire Line
	5900 2900 5900 1600
Wire Wire Line
	5700 1500 5700 2800
Wire Wire Line
	5700 2800 4600 2800
Wire Wire Line
	1300 1000 1400 1000
Wire Wire Line
	1400 1000 1400 900 
Wire Wire Line
	1400 900  1300 900 
Wire Wire Line
	1300 800  1400 800 
Wire Wire Line
	1400 800  1400 700 
Wire Wire Line
	1400 700  1300 700 
Wire Wire Line
	2400 7050 2400 6950
Wire Wire Line
	2100 7250 2100 6950
Wire Wire Line
	4500 5350 4500 5450
Connection ~ 4200 5350
Wire Wire Line
	4500 5950 4500 5850
Connection ~ 4200 5950
Wire Wire Line
	3100 1900 3100 2200
Wire Wire Line
	3100 2200 1600 2200
Wire Wire Line
	1600 2200 1600 2000
Wire Wire Line
	1600 2000 750  2000
Wire Wire Line
	750  2000 750  2300
Wire Wire Line
	3200 2300 2400 2300
Wire Wire Line
	2400 2300 2400 2800
Wire Wire Line
	3200 1600 3200 2300
Wire Wire Line
	3500 1100 4000 1100
Wire Wire Line
	3500 1100 3500 1200
Connection ~ 3800 1100
Wire Wire Line
	3500 1900 3500 1600
Wire Wire Line
	3000 1600 3200 1600
Connection ~ 3100 1900
Wire Wire Line
	5100 1100 5300 1100
Wire Wire Line
	5300 1100 5300 1500
Wire Wire Line
	5300 1500 4000 1500
Wire Wire Line
	4000 1500 4000 2000
Wire Wire Line
	4000 1800 4100 1800
Wire Wire Line
	4000 2000 4100 2000
Connection ~ 4000 1800
Wire Wire Line
	4100 1000 4000 1000
Wire Wire Line
	4000 1000 4000 1200
Wire Wire Line
	4000 1200 4100 1200
Connection ~ 4000 1100
Wire Wire Line
	2700 1100 2600 1100
Wire Wire Line
	2600 1100 2600 1000
Wire Wire Line
	4600 2600 4700 2600
Wire Wire Line
	4700 2600 4700 2400
Wire Wire Line
	4700 2400 3900 2400
Wire Wire Line
	3900 2400 3900 2100
Wire Wire Line
	3900 2100 1800 2100
Wire Wire Line
	4600 2700 4900 2700
Wire Wire Line
	4900 2700 4900 2100
Wire Wire Line
	4900 2100 5000 2100
Connection ~ 5500 3200
Wire Wire Line
	5500 2200 5500 2100
Wire Wire Line
	5500 2100 5400 2100
Wire Wire Line
	3000 1900 3500 1900
Wire Wire Line
	10100 6700 10100 6600
Wire Wire Line
	9700 6700 9700 6600
Wire Wire Line
	9700 6200 9700 6100
Wire Wire Line
	10100 6200 10100 6000
Connection ~ 9700 6700
Wire Wire Line
	8000 5500 7600 5500
Wire Wire Line
	7600 5500 7600 5700
Wire Wire Line
	7600 5700 6100 5700
Wire Wire Line
	6800 4900 7600 4900
Connection ~ 7600 4900
Wire Wire Line
	7700 5000 7200 5000
Connection ~ 7700 4700
Wire Wire Line
	6800 5500 6800 5600
Wire Wire Line
	6800 5600 7500 5600
Wire Wire Line
	7500 5600 7500 5400
Wire Wire Line
	7200 5500 7200 5600
Connection ~ 7200 5600
Wire Wire Line
	7400 1300 7400 1400
Wire Wire Line
	7400 1400 7900 1400
Wire Wire Line
	7400 900  7400 800 
Connection ~ 7400 800 
Wire Wire Line
	7900 900  7900 600 
Connection ~ 7900 600 
Wire Wire Line
	7600 2100 8000 2100
Wire Wire Line
	7400 1900 7600 1900
Wire Wire Line
	7600 2200 7200 2200
Wire Wire Line
	7200 2200 7200 2400
Wire Wire Line
	6700 2300 7600 2300
Wire Wire Line
	6700 2300 6700 2400
Connection ~ 7500 2300
Wire Wire Line
	6700 2800 6700 2900
Wire Wire Line
	6700 2900 7400 2900
Wire Wire Line
	7200 2900 7200 2800
Wire Wire Line
	7400 2900 7400 2800
Connection ~ 7200 2900
Connection ~ 7900 1400
Connection ~ 7900 1900
Wire Wire Line
	7600 1900 7600 2200
Connection ~ 7600 2100
Connection ~ 9300 2500
Wire Wire Line
	9600 4900 9300 4900
Wire Wire Line
	9300 5800 9300 5900
Wire Wire Line
	9500 6700 10100 6700
Wire Wire Line
	9500 1900 9500 6700
Wire Wire Line
	9200 5500 9200 6700
Wire Wire Line
	9700 6100 9100 6100
Connection ~ 9100 6100
Wire Wire Line
	10100 6000 9000 6000
Connection ~ 9000 6000
Wire Wire Line
	6800 5100 6800 4900
Wire Wire Line
	7200 5000 7200 5100
Wire Wire Line
	7600 2300 7600 2900
$Comp
L ISP_CONN N5
U 1 1
P 7200 3550
F 0 "N5" H 7200 3900 50  0000 C CNN
F 1 "ISP_CONN" H 7200 3200 50  0000 C CNN
F 2 "bus_sonar10:Pin_Header_Straight_2x03" H 7200 3550 60  0001 C CNN
F 3 "" H 7200 3550 60  0000 C CNN
	1    7200 3550
	1    0    0    -1  
$EndComp
Wire Wire Line
	8000 3900 7700 3900
Wire Wire Line
	7700 3900 7700 4100
Wire Wire Line
	7700 4100 6300 4100
Wire Wire Line
	7500 4000 6600 4000
Wire Wire Line
	6600 4000 6600 3500
Wire Wire Line
	4600 3500 6800 3500
Connection ~ 6600 3500
$Comp
L GND #PWR022
U 1 1
P 6700 3900
F 0 "#PWR022" H 6700 3900 30  0001 C CNN
F 1 "GND" H 6700 3830 30  0001 C CNN
F 2 "" H 6700 3900 60  0000 C CNN
F 3 "" H 6700 3900 60  0000 C CNN
	1    6700 3900
	1    0    0    -1  
$EndComp
Wire Wire Line
	6800 3800 6700 3800
Wire Wire Line
	6700 3800 6700 3900
$Comp
L +5V #PWR023
U 1 1
P 6700 3200
F 0 "#PWR023" H 6700 3290 20  0001 C CNN
F 1 "+5V" H 6700 3305 50  0000 C CNN
F 2 "" H 6700 3200 60  0000 C CNN
F 3 "" H 6700 3200 60  0000 C CNN
	1    6700 3200
	1    0    0    -1  
$EndComp
Wire Wire Line
	6800 3400 6700 3400
Wire Wire Line
	6700 3400 6700 3200
Wire Wire Line
	6200 3300 6800 3300
Connection ~ 6200 3600
Wire Wire Line
	6400 3700 6400 3600
Wire Wire Line
	6400 3600 6800 3600
Connection ~ 5800 3700
$Comp
L 74LS32 U5
U 2 1
P 6900 4600
F 0 "U5" H 6900 4650 60  0000 C CNN
F 1 "74HCT32" H 6900 4550 60  0000 C CNN
F 2 "bus_sonar10:DIP-14__300" H 6900 4600 60  0001 C CNN
F 3 "" H 6900 4600 60  0000 C CNN
	2    6900 4600
	-1   0    0    -1  
$EndComp
Wire Wire Line
	7600 4300 6200 4300
Wire Wire Line
	6200 4300 6200 4500
Wire Wire Line
	6200 4500 2500 4500
Wire Wire Line
	5100 4000 6500 4000
Wire Wire Line
	6500 4000 6500 3700
Wire Wire Line
	6500 3700 6800 3700
Connection ~ 5100 5100
NoConn ~ 5300 6600
NoConn ~ 5300 7000
NoConn ~ 5300 7400
NoConn ~ 5300 7800
Wire Wire Line
	1600 7800 4000 7800
Wire Wire Line
	3300 6450 3300 6300
Wire Wire Line
	2800 6450 2800 6850
$EndSCHEMATC
